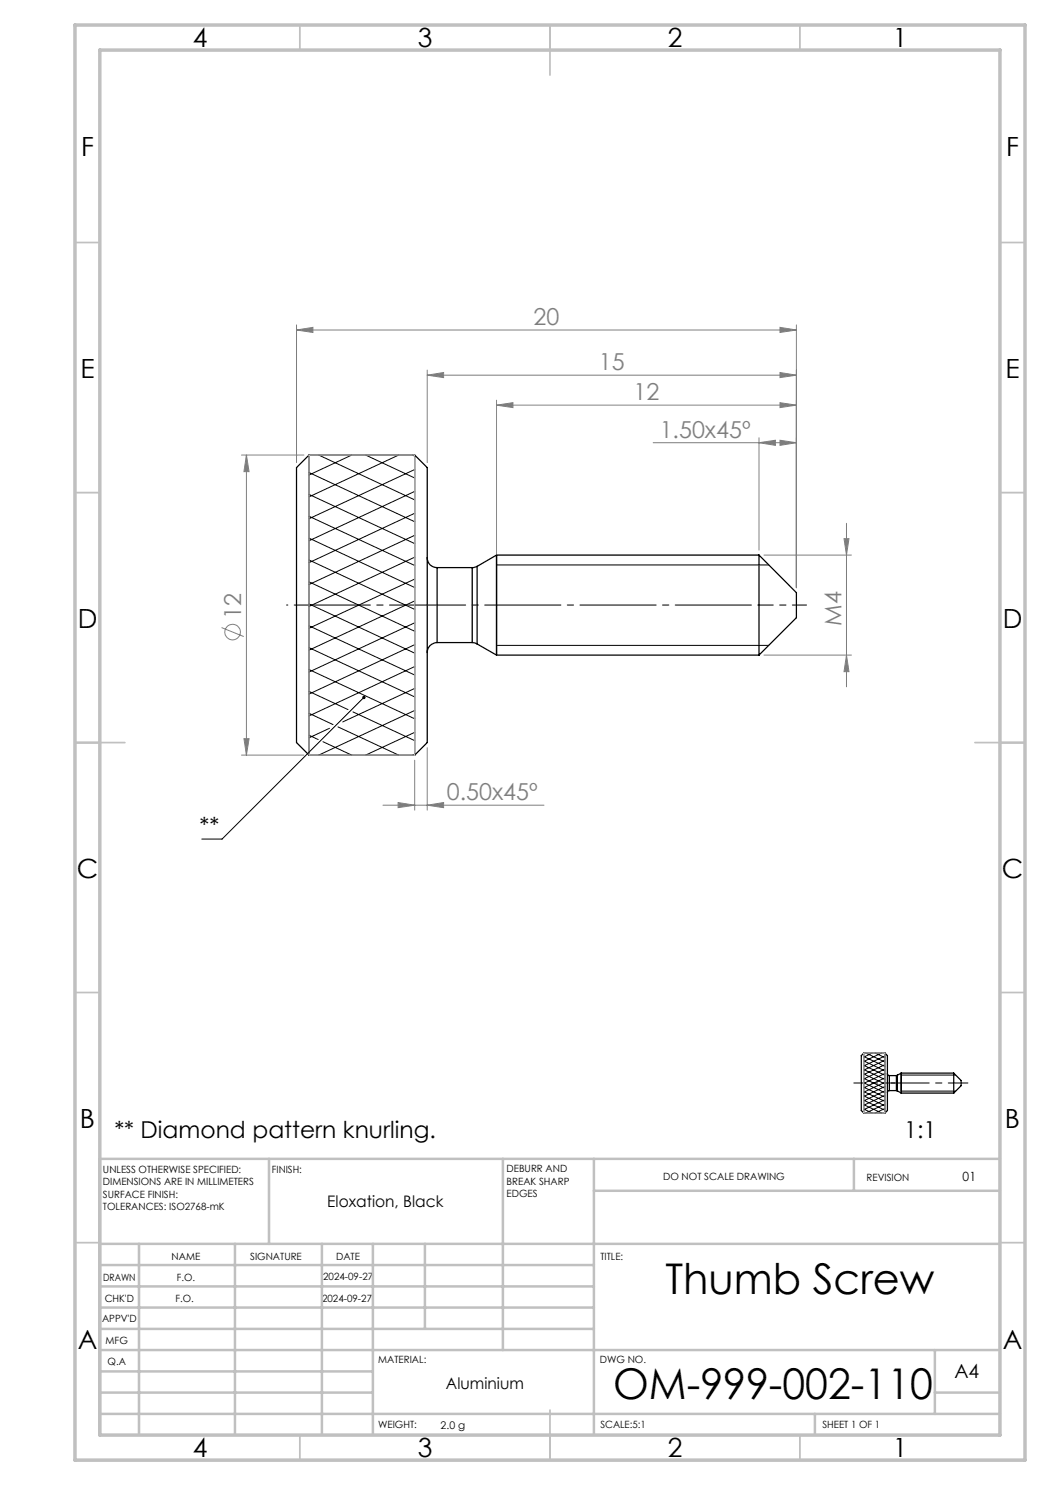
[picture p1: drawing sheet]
<svg xmlns="http://www.w3.org/2000/svg" width="210mm" height="297mm" viewBox="0 0 210 297" stroke-linecap="round" stroke-linejoin="round" font-family="sans-serif">
<g fill="none" stroke="#000" stroke-width=".25">
<path d="M61.8 91v60M61.8 91l-2.5 2.5v55l2.5 2.5M61.8 91h21.1M82.9 91v60M82.9 91l2.5 2.5v55l-2.5 2.5M85.4 111.5a1.93 1.93 0 0 0 2 2M87.4 113.5v15M87.4 113.5h7M94.4 113.5v15M95.4 113.3l-1 .2M95.4 113.3v15.5M99.3 111v20"/>
<path d="M99.3 111l-3.9 2.3M99.3 111h52.5M151.8 111v20M151.8 111l7.5 7.5v5l-7.5 7.5M87.4 128.5a1.99 1.99 0 0 0-2 2M87.4 128.5h7M94.4 128.5l1 .3M95.4 128.8l3.9 2.2M99.3 131h52.5M61.8 151h21.1M172.8 210.6v12M172.8 210.6l-.5 .5v11l.5 .5"/>
<path d="M172.8 210.6h4.2M177 210.6v12M177 210.6l.5 .5v11l-.5 .5M177.5 214.7l.1 .3 .3 .1M177.9 218.1l-.3 .1-.1 .3M177.9 215.1v3M177.9 218.1h1.4M177.9 215.1h1.4M179.3 218.1l.2 .1M179.3 215.1v3M179.5 215l-.2 .1M179.5 215v3.2"/>
<path d="M179.5 218.2l.7 .4M180.2 214.6v4M180.2 214.6l-.7 .4M180.2 218.6h10.5M180.2 214.6h10.5M190.7 214.6v4M190.7 214.6l1.5 1.5v1l-1.5 1.5M172.8 222.6h4.2"/>
</g>
<g fill="none" stroke="#808080" stroke-width=".2">
<path d="M59.3 66l3.3-.5v1zM59.3 65v27.5M59.3 66h100M85.4 75l3.3-.5v1zM85.4 74v18.5M85.4 75h73.9M156 74.5l3.3 .5-3.3 .5zM156 65.5l3.3 .5-3.3 .5zM159.3 65v52.5M48.3 91h12.5M49.3 91l.5 3.3h-1zM49.3 91v60"/>
<path d="M99.3 81l3.3-.5v1zM99.3 80v32M99.3 81h60M130.6 88.5h28.7M151.8 88.5l3.3-.5v1.1zM151.8 87.6v22.4M156 88l3.3 .5-3.3 .6zM156 80.5l3.3 .5-3.3 .5zM152.8 111h17.5M168.8 107.7h1l-.5 3.3zM169.3 104.7v32.7M44.3 125.5l4.5 1.8"/>
<path d="M152.8 131h17.5M169.3 131l.5 3.3h-1zM48.3 151h12.5M48.8 147.7h1l-.5 3.3zM82.9 152v10M85.4 149.5v12.5M76.6 161h32.2M79.6 160.5l3.3 .5-3.3 .5zM85.4 161l3.3-.5v1z"/>
<circle cx="46.5" cy="126.4" r="1.55"/>
</g>
<path d="M178.3 216.6h15.3" fill="none" stroke="#000" stroke-width=".2" stroke-dasharray="15.2 1.3 1.3 1.3" stroke-dashoffset="7.7"/>
<path d="M170.8 216.6h8.2" fill="none" stroke="#000" stroke-width=".2" stroke-dasharray="15.2 1.3 1.3 1.3" stroke-dashoffset="13"/>
<path d="M151.8 121h-94.5" fill="none" stroke="#000" stroke-width=".2" stroke-dasharray="15.2 1.3 1.3 1.3" stroke-dashoffset="-1.5"/>
<path d="M151.8 121h9.5" fill="none" stroke="#000" stroke-width=".2" stroke-dasharray="15.2 1.3 1.3 1.3" stroke-dashoffset="12.4"/>
<g fill="none" stroke="#000" stroke-width=".2">
<path d="M61.8 98.9l21.1 9.8M61.8 94.5l21.1 9.8M63.7 91l19.2 9M70.3 91l-8.5 4M73.1 91l9.8 4.6M79.7 91l-17.9 8.4M82.5 91l.4 .2M82.9 98.3l-21.1 9.9M82.9 93.9l-21.1 9.8M61.8 116.4l21.1 9.9M61.8 112l21.1 9.9M61.8 107.6l21.1 9.9"/>
<path d="M61.8 103.3l21.1 9.8M82.9 115.8l-21.1 9.9M82.9 111.4l-21.1 9.9M82.9 107.1l-21.1 9.8M82.9 102.7l-21.1 9.8M99.3 113h54.4M61.8 138.3l7.8 3.6M61.8 133.9l21.1 9.9M61.8 129.5l21.1 9.9M61.8 125.2l21.1 9.8M61.8 120.8l21.1 9.8M72.8 139.5l-28.4 28.3h-4"/>
<path d="M82.9 137.7l-14.4 6.7M82.9 133.3l-21.1 9.9M82.9 128.9l-21.1 9.9M82.9 124.6l-21.1 9.8M82.9 120.2l-21.1 9.8M99.3 129.1h54.4M61.8 147l1.8 .9M61.8 142.7l4.8 2.2M64.6 148.3l5.7 2.7M65.9 145.7l-4.1 1.9M67.6 145.4l12.1 5.6M70.6 142.4l12.3 5.7"/>
<path d="M82.9 150.8l-.4 .2M82.9 146.5l-9.8 4.5M82.9 142.1l-19.2 8.9M172.8 219.2l4.2 2M172.8 218.3l4.2 2M172.8 217.4l4.2 2M172.8 216.6l4.2 1.9M172.8 215.7l4.2 2M172.8 214.8l4.2 2M172.8 213.9l4.2 2M172.8 213.1l4.2 1.9M172.8 212.2l4.2 2"/>
<path d="M172.8 211.3l4.2 2M173.1 210.6l3.9 1.8M174.4 210.6l-1.6 .8M175 210.6l2 .9M176.3 210.6l-3.5 1.7M176.9 210.6h.1M177 220l-4.2 1.9M177 219.1l-4.2 1.9M177 218.2l-4.2 2M177 217.3l-4.2 2M177 216.5l-4.2 1.9M177 215.6l-4.2 2"/>
<path d="M177 214.7l-4.2 2M177 213.8l-4.2 2M177 212.9l-4.2 2M177 212.1l-4.2 1.9M177 211.2l-4.2 2M180.2 218.2h10.9M180.2 215h10.9M172.8 221.8l1.6 .8M172.8 220.9l3.5 1.7M172.8 220.1l4.2 1.9M177 222.6h-.1M177 221.7l-2 .9"/>
<path d="M177 220.8l-3.9 1.8"/>
</g>
<path d="M61.8 91h21.1v60h-21.1zM172.8 210.6h4.2v12h-4.2z" fill="none" stroke="#c0c0c0" stroke-width=".2"/>
<g fill="none" stroke="#c0c0c0" stroke-width=".35">
<path d="M60 5v5M110 5v10M160 5v5M15 48.5h5M200 48.5h5M15 98.5h5M200 98.5h5M15 148.5h10M195 148.5h10M15 198.5h5M200 198.5h5M15 248.5h5"/>
<path d="M200 248.5h5M60 287v5M110 282v10M160 287v5"/>
</g>
<g fill="none" stroke="#c0c0c0" stroke-width=".5">
<path d="M53.8 231.8v17M100.6 231.8v38.2M118.8 231.8v55.2M118.8 238.2h81.2M170.8 231.8v6.4M200 231.8h-180v55.2M20 248.8h180M20 257.3h98.8M20 253h98.8M27.8 248.8v38.2M47 248.8v38.2M64.4 248.8v38.2"/>
<path d="M74.6 248.8v38.2M85 248.8v17M20 265.8h98.8M20 261.5h98.8M20 278.5h54.6M20 274.3h54.6M20 270h180M187 278.5h13M187 270v12.8M20 282.8h180M163 282.8v4.2"/>
</g>
<path d="M15 5h190v287h-190zM20 10h180v277h-180z" fill="none" stroke="#c0c0c0" stroke-width=".7"/>
<g fill="#808080">
<path d="M79.6 160.5l3.3 .5-3.3 .5zM85.4 161l3.3-.5v1z"/>
<path d="M156 88l3.3 .5-3.3 .6zM151.8 88.5l3.3-.5v1.1zM156 80.5l3.3 .5-3.3 .5zM99.3 81l3.3-.5v1zM156 74.5l3.3 .5-3.3 .5zM85.4 75l3.3-.5v1zM156 65.5l3.3 .5-3.3 .5zM59.3 66l3.3-.5v1z"/>
<path d="M168.8 107.7h1l-.5 3.3zM169.3 131l.5 3.3h-1zM49.3 91l.5 3.3h-1zM48.8 147.7h1l-.5 3.3z"/>
</g>
<path d="M72.5 139.3l.3-.2 .2 .1-.2 .3 .2-.3a.35 .35 0 0 1 .1 .5 .35 .35 0 0 1-.5 .1 .35 .35 0 0 1-.1-.5z" fill="#000"/>
<g font-size="8.5">
<text x="133.1" y="258.8">Thumb Screw</text>
<text x="122.6" y="279.7">OM-999-002-110</text>
</g>
<g font-size="5.3">
<text x="38.5" y="9.5">4</text>
<text x="83.5" y="9.5">3</text>
<text x="133.6" y="9.5">2</text>
<text x="178.6" y="9.5">1</text>
<text x="16.2" y="31.3">F</text>
<text x="201.2" y="31.3">F</text>
<text x="16.1" y="75.5">E</text>
<text x="201.1" y="75.5">E</text>
<text x="15.5" y="125.5">D</text>
<text x="200.5" y="125.5">D</text>
<text x="15.4" y="175.5">C</text>
<text x="200.4" y="175.5">C</text>
<text x="16" y="225.5">B</text>
<text x="201" y="225.5">B</text>
<text x="15.5" y="269.8">A</text>
<text x="200.5" y="269.8">A</text>
<text x="38.5" y="291.5">4</text>
<text x="83.5" y="291.5">3</text>
<text x="133.6" y="291.5">2</text>
<text x="178.6" y="291.5">1</text>
</g>
<g font-size="4.7" fill="#808080">
<text x="106.7" y="65">20</text>
<text x="119.8" y="74">15</text>
<text x="126.7" y="80">12</text>
<text x="131.9" y="87.5">1.50x45º</text>
<text x="48.2" y="123.8" transform="rotate(-90 48.2 123.8)">12</text>
<text x="168.3" y="125.2" transform="rotate(-90 168.3 125.2)">M4</text>
<text x="89.3" y="160">0.50x45º</text>
</g>
<g font-size="4.7">
<text x="39.9" y="166.7">**</text>
<text x="22.9" y="227.7">** Diamond pattern knurling.</text>
<text x="180.8" y="227.7">1:1</text>
</g>
<text font-size="3.9" x="190.9" y="275.5">A4</text>
<g font-size="3.2">
<text x="65.5" y="241.4">Eloxation, Black</text>
<text x="89.2" y="277.9">Aluminium</text>
</g>
<text font-size="2.5" x="192.5" y="236.1">01</text>
<text font-size="2.1" x="88.1" y="285.7">2.0 g</text>
<g font-size="2">
<text x="20.6" y="234.6">UNLESS OTHERWISE SPECIFIED:</text>
<text x="20.6" y="237.1">DIMENSIONS ARE IN MILLIMETERS</text>
<text x="20.6" y="239.6">SURFACE FINISH:</text>
<text x="54.4" y="234.6">FINISH:</text>
<text x="101.3" y="234.5">DEBURR AND</text>
<text x="101.3" y="237">BREAK SHARP</text>
<text x="101.3" y="239.5">EDGES</text>
<text x="132.6" y="236">DO NOT SCALE DRAWING</text>
<text x="173.3" y="236.2">REVISION</text>
<text x="20.6" y="242.1">TOLERANCES: ISO2768-mK</text>
<text x="34.3" y="252">NAME</text>
<text x="50" y="251.9">SIGNATURE</text>
<text x="67.2" y="251.9">DATE</text>
<text x="120.1" y="251.9">TITLE:</text>
<text x="20.6" y="256.1">DRAWN</text>
<text x="35.3" y="256.1">F.O.</text>
<text x="64.6" y="255.9">2024-09-27</text>
<text x="20.9" y="260.3">CHK'D</text>
<text x="35.1" y="260.3">F.O.</text>
<text x="64.4" y="260.3">2024-09-27</text>
<text x="20.4" y="264.4">APPV'D</text>
<text x="21.1" y="268.8">MFG</text>
<text x="21.5" y="273">Q.A</text>
<text x="75.6" y="272.5">MATERIAL:</text>
<text x="120" y="272.5">DWG NO.</text>
<text x="75.6" y="285.5">WEIGHT:</text>
<text x="120.1" y="285.6">SCALE:5:1</text>
<text x="164.5" y="285.6">SHEET 1 OF 1</text>
</g>
</svg>
